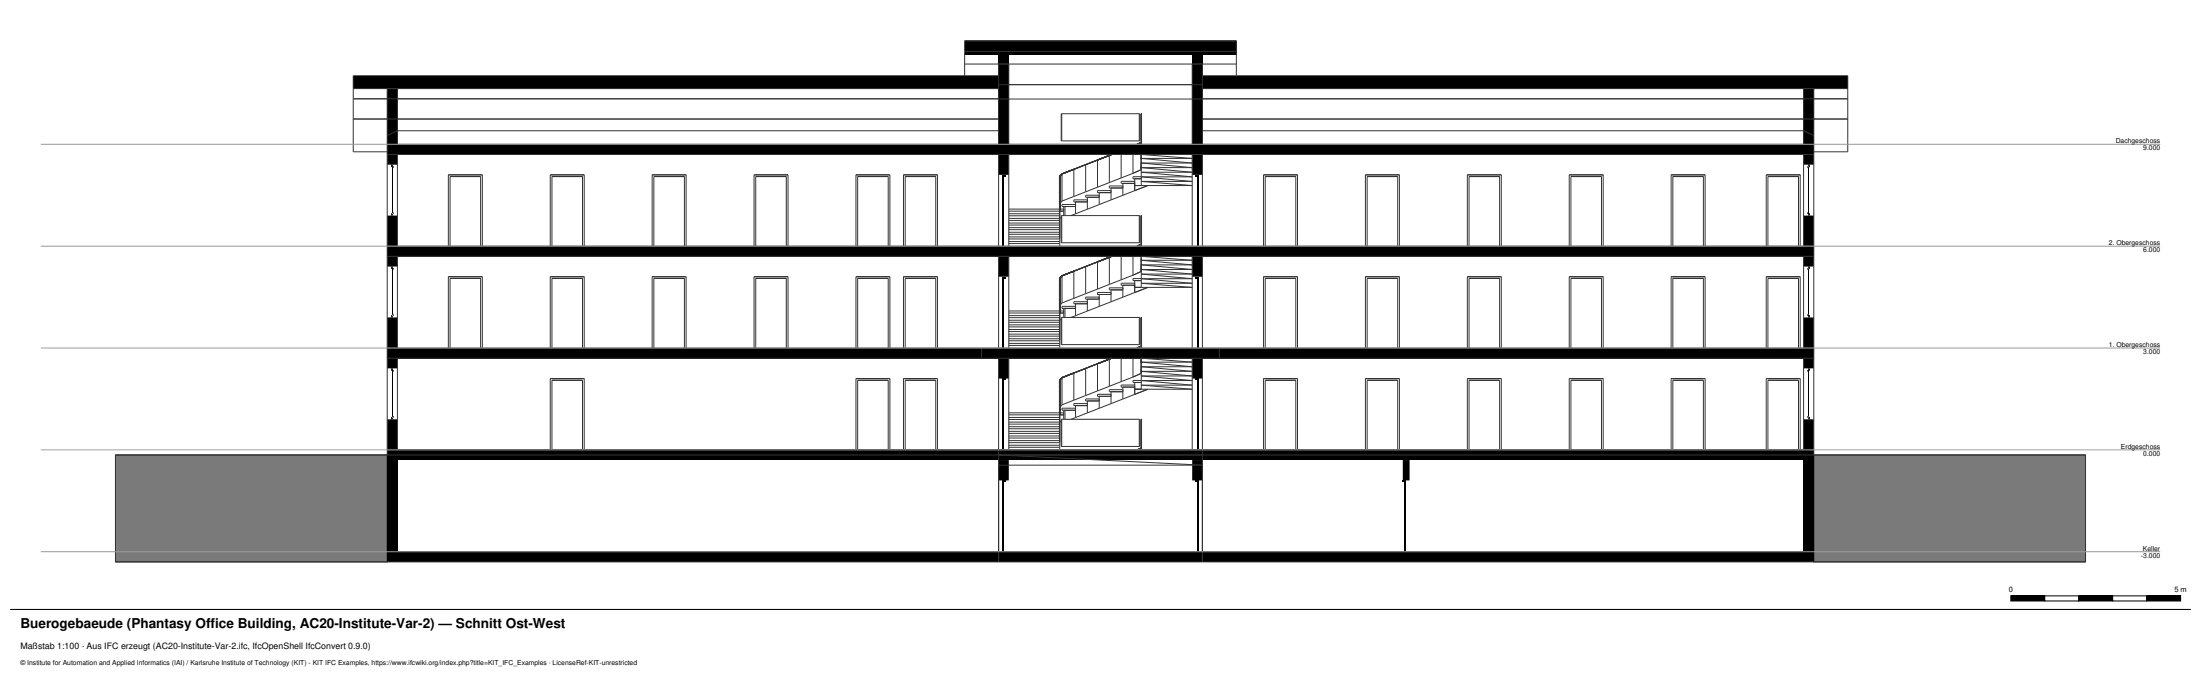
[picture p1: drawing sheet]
<svg xmlns="http://www.w3.org/2000/svg" width="648mm" height="205mm" viewBox="0 0 648 205" stroke-linecap="round" stroke-linejoin="round" font-family="sans-serif">
<path d="M34 134h80v31.5h-80zM534 134h80v31.5h-80z" fill-rule="evenodd" fill="#7a7a7a"/>
<path d="M34 134h80v31.5h-80zM534 134h80v31.5h-80z" fill="none" stroke="#222" stroke-width=".29"/>
<g fill="#000">
<path d="M284 12.1h80v3.8h-80zM104 22.3h190v3.8h-190zM354 22.3h190v3.8h-190zM531 26.1h3v16.4h-3zM114 42.5h420v3h-420zM114 26.1h3v16.4h-3zM295.2 51.5h1v.5h-1zM294 45.5h3v6h-3zM294 15.9h3v26.6h-3zM351 45.5h3v6h-3zM351.9 51.5h1v.5h-1zM351 15.9h3v26.6h-3z"/>
<path d="M114 72.5h420v3h-420zM351 75.5h3v6h-3zM295.2 81.5h1v.5h-1zM294 75.5h3v6h-3zM351.9 81.5h1v.5h-1zM114 102.5h420v3h-420zM295.2 111.5h1v.5h-1zM294 105.5h3v6h-3zM351 105.5h3v6h-3zM351.9 111.5h1v.5h-1zM114 132.5h420v3h-420zM351 135.5h3v6h-3z"/>
<path d="M413 135.5h2v6h-2zM531 135.5h3v27h-3zM295.2 141.5h1v.5h-1zM294 135.5h3v6h-3zM351.9 141.5h1v.5h-1zM412.9 141.5h1v.5h-1zM114 135.5h3v27h-3zM114 162.5h420v3h-420zM592 175.5h10v1.5h-10z"/>
<path d="M531 45.5v3h3v-3zM531 63.5v9h3v-9z"/>
<path d="M115.2 62.8h.5v.3h.2v-.5h-.5l.3 .9h-.5zM115.2 48.5h.5v1h-.3v-.3h.3h-.5zM115.7 62.6v.2zM115.7 49h.2v.5h-.2z"/>
<path d="M114 63.5v9h3v-9zM114 45.5v3h3v-3z"/>
<path d="M531 75.5v3h3v-3zM531 93.5v9h3v-9z"/>
<path d="M532.1 62.6h.2v.5v-.5l.5 .2v.7h-.5zM532.3 48.5h.5v.7h-.2v.3h-.5zM532.3 49v.2h.3zM532.3 49.2v.3zM532.3 62.8h.3z"/>
<path d="M115.2 92.8h.5v.3h.2v-.5h-.5l.3 .9h-.5zM115.2 78.5h.5v1h-.3v-.3h.3h-.5zM115.7 92.6v.2zM115.7 79h.2v.5h-.2z"/>
<path d="M532.1 92.6h.2v.5v-.5l.5 .2v.7h-.5zM532.3 78.5h.5v.7h-.2v.3h-.5zM532.3 79v.2h.3zM532.3 79.2v.3zM532.3 92.8h.3z"/>
<path d="M114 93.5v9h3v-9zM114 75.5v3h3v-3z"/>
<path d="M531 105.5v3h3v-3zM531 123.5v9h3v-9z"/>
<path d="M115.2 122.8h.5v.3h.2v-.5h-.5l.3 .9h-.5zM115.2 108.5h.5v1h-.3v-.3h.3h-.5zM115.7 122.6v.2zM115.7 109h.2v.5h-.2z"/>
<path d="M114 123.5v9h3v-9zM114 105.5v3h3v-3z"/>
<path d="M532.1 122.6v.5h.2v-.5l.5 .2v.7h-.5v-.9zM532.3 108.5l-.2 1h.5l-.3-.5v.2h.5v-.7zM532.3 109.2v.3zM532.3 122.8h.3z"/>
</g>
<path d="M295.4 52v20.5M352.7 52v20.5M295.4 82v20.5M352.7 82v20.5M295.4 112v20.5M352.7 112v20.5M295.4 142v20.5M352.7 142v20.5M413.7 142v20.5" fill="none" stroke="#000" stroke-width=".4"/>
<path d="M115.7 49.5v13.1M532.4 49.5v13.1M115.7 79.5v13.1M532.4 79.5v13.1M115.7 109.5v13.1M532.4 109.5v13.1M592 175.5h10v1.5h-10z" fill="none" stroke="#000" stroke-width=".29"/>
<g fill="none" stroke="#333" stroke-width=".29">
<path d="M284 15.1h80M284 18.9h80M294 18.9v23.6M297 18.9v23.6M351 18.9v23.6M354 18.9v23.6M104 29.1h190M104 35.1h190M104 26.1h190M114 26.1v107.9M117 26.1v16.4M284 22.3v-10.3h80v10.3"/>
<path d="M294 22.3h-190v22.4h10M294 24.9h60M294 38.5h-177l-3 1.4M294 29.2h60M312.4 33.5h23.2v8h-23.2zM312.6 33.5v8M335.4 33.5v8M354 29.1h190M354 35.1h190M354 22.3h190v22.4h-10M354 26.1h190M354 38.5h177l3 1.4"/>
<path d="M531 26.1v16.4M534 26.1v107.9M114 42.5h420M114 45.5h420M117 45.5v27M294 45.5v27M297 45.5v27M311.9 51.9v18.2h.2v-18.2M311.9 51.9v.7M311.9 52.6h.2M311.9 51.9h.2M311.9 51.9l.2 .7"/>
<path d="M311.9 52.6l.2 9.5h-.2M311.9 51.9h.1M312.1 51.9v.7M312.1 59.9h.1M312.1 59.8h.1M312.7 51.2v8M312.7 59.2l-.6 .7M312.7 51.2l-.6 .7M312.7 51.2l-.8 .7M316.1 49.9v8M316.6 59.5v3.5M319.6 48.5v8"/>
<path d="M320.1 58.9h-4v.6h4M320.1 58.1v3.5M323.1 47.1v8M323.6 57.5h-4v.6h4M323.6 56.7v3.5M326.6 45.8v8M327.1 56.1h-4v.6h4M327.1 55.4v3.5M327.3 45.5l-14.6 5.7M330.1 45.5v6.9M330.6 54.8h-4v.6h4M330.6 54v3.5"/>
<path d="M333.6 45.5v5.5M333.6 51l-20.9 8.2M334.1 53.4h-4v.6h4M334.1 52.6v3.6M334.1 54.6h16.9l-15-1.2h15l-15-1.3h15l-15-1.4h15l-15-1.3h15l-15-1.4h15l-15-1.3h15l-15-1.2v9.1M335.9 42.5v-9h.2v9M335.9 50l-2.3 1M335.9 42l-1.1 .5M335.9 41.5h.2M336 45.6l-.1 4.4M336 52h-2.4v.6h2.4M336 49.8l-.1 .2"/>
<path d="M336 49v.7M336 47.6v.7M336 46.3v.7M336.1 41.5l-.1 1M336.1 41.5h.1M337.9 54.6l-22.6 8.9M351 45.5v27M354 45.5v27M531 45.5v27M114 72.5h420M114 75.5h420M117 75.5v27"/>
<path d="M132 72.5v-21h10v21M132.5 72.5v-20.5h9v20.5M162 72.5v-21h10v21M162.5 72.5v-20.5h9v20.5M192 72.5v-21h10v21M192.5 72.5v-20.5h9v20.5M222 72.5v-21h10v21M222.5 72.5v-20.5h9v20.5M252 72.5v-21h10v21M252.5 72.5v-20.5h9v20.5M266 72.5v-21h10v21M266.5 72.5v-20.5h9v20.5"/>
<path d="M294 75.5v27M297 71.7h15M297 71.1h15M297 70.4h15M297 69.8h14.9M297 69h14.9M297 68.4h14.9M297 67.6h14.9M297 67h14.9M297 66.3h14.9M297 65.7h14.9M297 64.9h14.9"/>
<path d="M297 64.3h14.9M297 63.6h14.9M297 63h14.9M297 62.2h14.9M297 61.6h14.9M297 75.5v27M311.9 68.8h.1M312 70.1v2.4M312.1 62.2h1.1M312.1 61.6h1.1M312.1 64.2h.3M312.4 63.5h23.2v8h-23.2z"/>
<path d="M312.6 63.5v8M313.2 60.8v2.7M313.5 60.8v2.7M316.1 79.9v8M316.6 60.2h-3.9v.6h3.9M319.6 78.5v8M323.1 77.1v8M326.6 75.8v8M327.3 75.5l-14.6 5.7M330.1 75.5v6.9M333.6 75.5v5.5M335.4 63.5v8"/>
<path d="M335.9 72.5v-9h.2v9M335.9 80l-2.3 1M335.9 72l-1.1 .5M335.9 80h.1M335.9 71.5h.2M336 75.6l-.1 4.4M336 80l-2.4 1M336 79.8l-.1 .2M336 79v.7M336 77.6v.7M336 76.3v.7M336.1 71.5l-.1 1"/>
<path d="M336.1 71.5h.1M351 75.5v27M354 75.5v27M372 72.5v-21h10v21M372.5 72.5v-20.5h9v20.5M402 72.5v-21h10v21M402.5 72.5v-20.5h9v20.5M432 72.5v-21h10v21M432.5 72.5v-20.5h9v20.5M462 72.5v-21h10v21M462.5 72.5v-20.5h9v20.5M492 72.5v-21h10v21"/>
<path d="M492.5 72.5v-20.5h9v20.5M520 72.5v-21h10v21M520.5 72.5v-20.5h9v20.5M531 75.5v27M297 99.8h14.9M297 99h14.9M297 98.4h14.9M297 97.6h14.9M297 97h14.9M297 96.3h14.9M297 95.7h14.9M297 94.9h14.9"/>
<path d="M297 94.3h14.9M297 93.6h14.9M297 93h14.9M297 92.2h14.9M297 91.6h14.9M311.9 81.9v18.2h.2v-18.2M311.9 81.9v.7M311.9 98.8h.1M311.9 82.6h.2M311.9 81.9h.2M311.9 81.9l.2 .7M311.9 82.6l.2 9.5h-.2"/>
<path d="M311.9 81.9h.1M312.1 81.9v.7M312.1 89.9h.1M312.1 89.8h.1M312.1 92.2h1.1M312.1 91.6h1.1M312.1 94.2h.3M312.4 93.5h23.2v8h-23.2zM312.6 93.5v8M312.7 81.2v8M312.7 89.2l-.6 .7M312.7 81.2l-.6 .7"/>
<path d="M312.7 81.2l-.8 .7M313.2 90.8v2.7M313.5 90.8v2.7M316.6 90.2h-3.9v.6h3.9M316.6 89.5v3.5M320.1 88.9h-4v.6h4M320.1 88.1v3.5M323.6 87.5h-4v.6h4M323.6 86.7v3.5M327.1 86.1h-4v.6h4M327.1 85.4v3.5M330.6 84.8h-4v.6h4"/>
<path d="M330.6 84v3.5M333.6 81l-20.9 8.2M334.1 83.4h-4v.6h4M334.1 82.6v3.6M335.4 93.5v8M336 82.6h-2.4v-.6l17.4 .1-15-1.4h15l-15-1.3h15l-15-1.4h15l-15-1.3h15l-15-1.2v9.1M336 82.1l15 1.3h-15l15 1.2h-16.9M337.9 84.6l-22.6 8.9M114 102.5h420M114 105.5h420M117 105.5v27M132 102.5v-21h10v21"/>
<path d="M132.5 102.5v-20.5h9v20.5M162 102.5v-21h10v21M162.5 102.5v-20.5h9v20.5M192 102.5v-21h10v21M192.5 102.5v-20.5h9v20.5M222 102.5v-21h10v21M222.5 102.5v-20.5h9v20.5M252 102.5v-21h10v21M252.5 102.5v-20.5h9v20.5M266 102.5v-21h10v21M266.5 102.5v-20.5h9v20.5M289 102.5v3"/>
<path d="M294 105.5v60M297 101.7h15M297 101.1h15M297 100.4h15M297 105.5v27M311.9 111.9v18.2h.2v-18.2M311.9 112.6h.2M311.9 111.9h.2M311.9 111.9v.7M311.9 111.9l.2 .7M311.9 112.6l.2 9.5h-.2M311.9 111.9h.1"/>
<path d="M312 100.1v2.4M312.1 111.9v.7M312.1 119.9h.1M312.1 119.8h.1M312.7 119.2l-.6 .7M312.7 111.2v8M312.7 111.2l-.6 .7M312.7 111.2l-.8 .7M316.1 109.9v8M316.6 119.5v3.5M319.6 108.5v8M320.1 118.9h-4v.6h4"/>
<path d="M320.1 118.1v3.5M323.1 107.1v8M323.6 117.5h-4v.6h4M323.6 116.7v3.5M326.6 105.8v8M327.1 116.1h-4v.6h4M327.1 115.4v3.5M327.3 105.5l-14.6 5.7M330.1 105.5v6.9M330.6 114.8h-4v.6h4M330.6 114v3.5M333.6 111l-20.9 8.2"/>
<path d="M333.6 105.5v5.5M334.1 113.4h-4v.6h4M334.1 112.6v3.6M334.1 114.6h16.9l-15-1.2h15l-15-1.3h15l-15-1.4h15l-15-1.3h15l-15-1.4h15l-15-1.3h15l-15-1.2v9.1M335.9 102.5v-9h.2v9M335.9 110l-2.3 1M335.9 102l-1.1 .5M335.9 101.5h.2M336 105.6l-.1 4.4M336 112h-2.4v.6h2.4M336 109.8l-.1 .2M336 109v.7"/>
<path d="M336 107.6v.7M336 106.3v.7M336.1 101.5l-.1 1M336.1 101.5h.1M337.9 114.6l-22.6 8.9M351 105.5v27M354 105.5v60M359 102.5v3M372 102.5v-21h10v21M372.5 102.5v-20.5h9v20.5M402 102.5v-21h10v21M402.5 102.5v-20.5h9v20.5"/>
<path d="M432 102.5v-21h10v21M432.5 102.5v-20.5h9v20.5M462 102.5v-21h10v21M462.5 102.5v-20.5h9v20.5M492 102.5v-21h10v21M492.5 102.5v-20.5h9v20.5M520 102.5v-21h10v21M520.5 102.5v-20.5h9v20.5M531 105.5v27M34 134h580v31.5h-580zM114 132.5h420M162 132.5v-21h10v21"/>
<path d="M162.5 132.5v-20.5h9v20.5M252 132.5v-21h10v21M252.5 132.5v-20.5h9v20.5M266 132.5v-21h10v21M266.5 132.5v-20.5h9v20.5M294 134l60 3h-60M297 131.7h15M297 131.1h15M297 130.4h15M297 129.8h14.9M297 129h14.9M297 128.4h14.9"/>
<path d="M297 127.6h14.9M297 127h14.9M297 126.3h14.9M297 125.7h14.9M297 124.9h14.9M297 124.3h14.9M297 123.6h14.9M297 123h14.9M297 122.2h14.9M297 121.6h14.9M311.9 128.8h.1M312 130.1v2.4"/>
<path d="M312.1 122.2h1.1M312.1 121.6h1.1M312.1 124.2h.3M312.4 123.5h23.2v8h-23.2zM312.6 123.5v8M313.2 120.8v2.7M313.5 120.8v2.7M316.6 120.2h-3.9v.6h3.9M335.4 123.5v8M335.9 132l-1.1 .5M335.9 132.5v-9h.2v9M335.9 131.5h.2"/>
<path d="M336.1 131.5l-.1 1M336.1 131.5h.1M372 132.5v-21h10v21M372.5 132.5v-20.5h9v20.5M402 132.5v-21h10v21M402.5 132.5v-20.5h9v20.5M432 132.5v-21h10v21M432.5 132.5v-20.5h9v20.5M462 132.5v-21h10v21M462.5 132.5v-20.5h9v20.5M492 132.5v-21h10v21M492.5 132.5v-20.5h9v20.5"/>
<path d="M520 132.5v-21h10v21M520.5 132.5v-20.5h9v20.5"/>
</g>
<path d="M12 42.5h624M12 72.5h624M12 102.5h624M12 132.5h624M12 162.5h624" fill="none" stroke="#999" stroke-width=".29"/>
<path d="M3 179.5h642" fill="none" stroke="#000" stroke-width=".3"/>
<path d="M602 175.5h10v1.5h-10z" fill="#fff"/>
<path d="M602 175.5h10v1.5h-10zM612 175.5h10v1.5h-10z" fill="none" stroke="#000" stroke-width=".29"/>
<path d="M612 175.5h10v1.5h-10z" fill="#000"/>
<path d="M622 175.5h10v1.5h-10z" fill="#fff"/>
<path d="M622 175.5h10v1.5h-10zM632 175.5h10v1.5h-10z" fill="none" stroke="#000" stroke-width=".29"/>
<path d="M632 175.5h10v1.5h-10z" fill="#000"/>
<text font-size="4" x="6" y="185">Buerogebaeude (Phantasy Office Building, AC20-Institute-Var-2) — Schnitt Ost-West</text>
<text font-size="2.6" x="6" y="191.2">Maßstab 1:100 · Aus IFC erzeugt (AC20-Institute-Var-2.ifc, IfcOpenShell IfcConvert 0.9.0)</text>
<g font-size="2.2">
<text x="591.4" y="174.5">0</text>
<text x="640.2" y="174.5">5 m</text>
</g>
<g font-size="2">
<text x="622.9" y="42.2">Dachgeschoss</text>
<text x="631" y="44.2">9.000</text>
<text x="620.9" y="72.2">2. Obergeschoss</text>
<text x="631" y="74.2">6.000</text>
<text x="620.9" y="102.2">1. Obergeschoss</text>
<text x="631" y="104.2">3.000</text>
<text x="624.4" y="132.2">Erdgeschoss</text>
<text x="631" y="134.2">0.000</text>
<text x="630.3" y="164.2">-3.000</text>
<text x="630.9" y="162.2">Keller</text>
<text x="6" y="196">© Institute for Automation and Applied Informatics (IAI) / Karlsruhe Institute of Technology (KIT) - KIT IFC Examples, https://www.ifcwiki.org/index.php?title=KIT_IFC_Examples · LicenseRef-KIT-unrestricted</text>
</g>
</svg>
